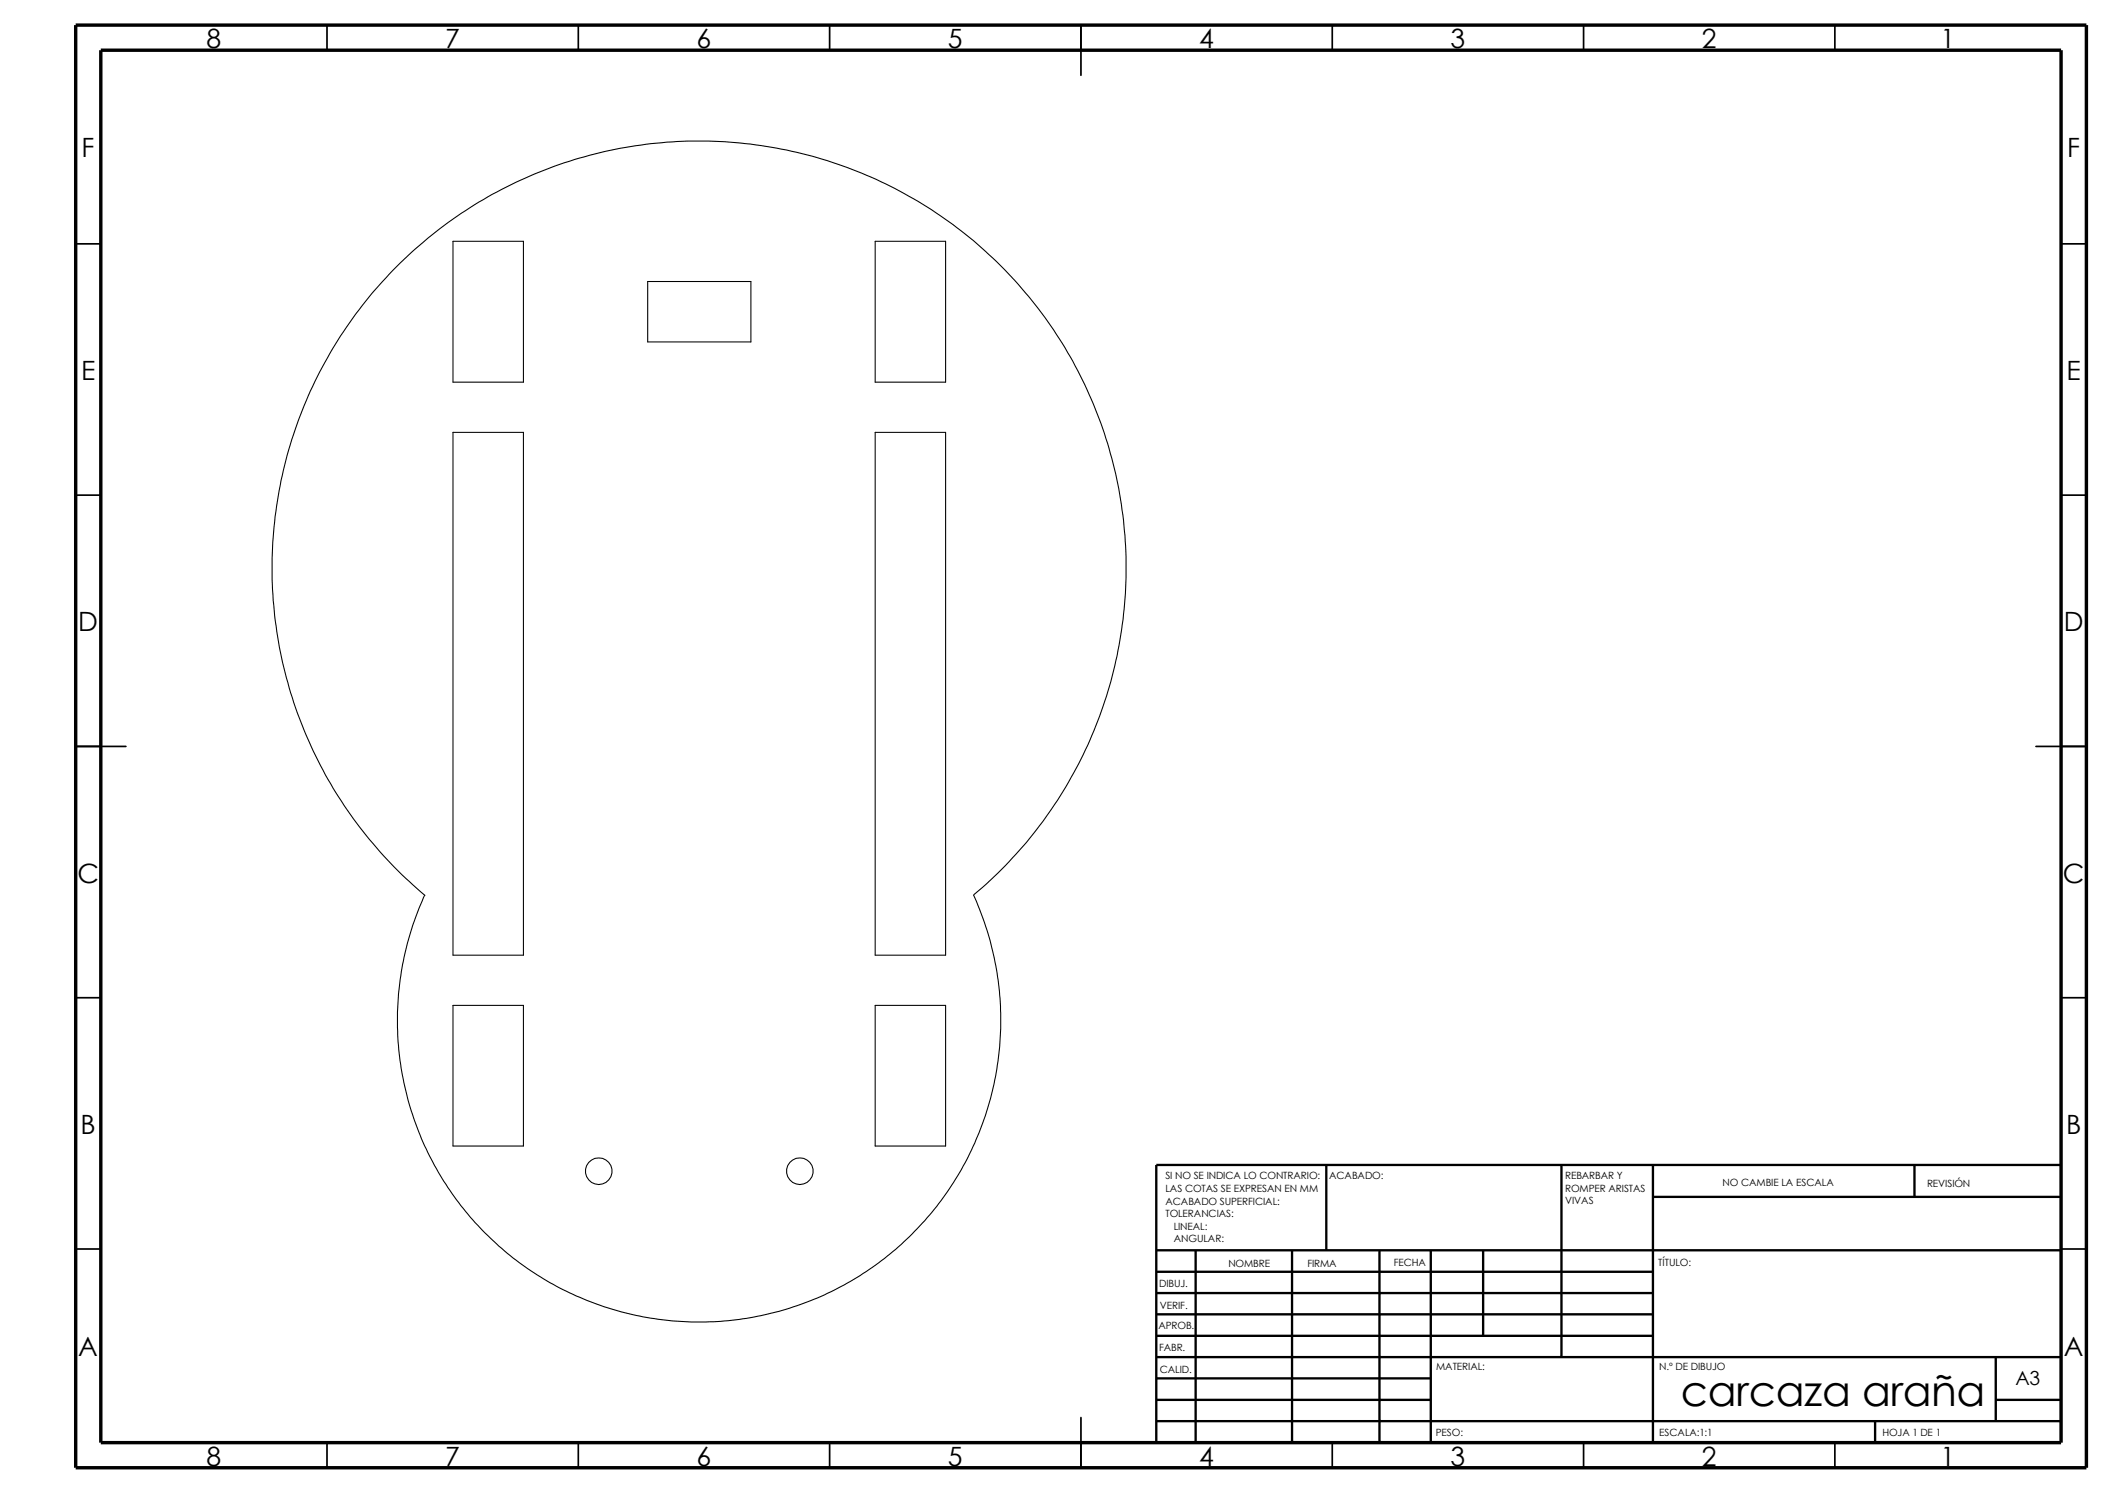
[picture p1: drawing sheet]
<svg xmlns="http://www.w3.org/2000/svg" width="420mm" height="297mm" viewBox="0 0 420 297" stroke-linecap="round" stroke-linejoin="round" font-family="sans-serif">
<g fill="none" stroke="#000" stroke-width=".34">
<path d="M65.1 5v5M115.1 5v5M165 5v5M215 5v10M265 5v5M315 5v5M365 5v5M15.1 48.5h5M410 48.5h5.1M15.1 98.5h5M410 98.5h5.1M15.1 148.5h9.9"/>
<path d="M405 148.5h10.1M15.1 198.5h5M410 198.5h5.1M15.1 248.5h5M410 248.5h5.1M65.1 287v5M115.1 287v5M165 287v5M215 282v10M265 287v5M315 287v5M365 287v5"/>
</g>
<g fill="none" stroke="#000" stroke-width=".47">
<path d="M263.9 231.8v17M310.6 231.8v38.2M328.8 231.8v55.2M328.8 238.1h81.2M380.9 231.8v6.3M410 231.8h-180v55.2M230 253h98.8M230 257.3h98.8M230 248.8h180M237.9 248.8v38.2M257 248.8v38.2M274.4 248.8v38.2"/>
<path d="M284.6 248.8v38.2M295.1 248.8v17M230 270h180M230 274.2h54.6M230 265.8h98.8M230 261.5h98.8M230 278.5h54.6M397 270v12.7M397 278.5h13M230 282.7h180M373 282.7v4.3"/>
</g>
<path d="M15.1 5h400v287h-400zM20.1 10h389.9v277h-389.9z" fill="none" stroke="#000" stroke-width=".68" stroke-linecap="butt"/>
<g fill="none" stroke="#000" stroke-width=".21">
<path d="M90.1 48h14v28h-14zM128.9 56h20.5v12h-20.5zM174.1 48h14v28h-14zM90.1 86h14v104h-14zM174.1 86h14v104h-14zM84.5 178.1a60.3 60.3 0 0 0-5.4 23.3v3a60 60 0 0 0 58.4 58.6h3a60 60 0 0 0 58.6-58.4v-3a60.9 60.9 0 0 0-5.4-23.5M193.7 178.1a84.9 84.9 0 0 0 30.3-63.2v-4.2a85 85 0 0 0-83-82.6h-4.2a85 85 0 0 0-82.7 83v4.2a85 85 0 0 0 30.4 62.8M90.1 200h14v28h-14zM174.1 200h14v28h-14z"/>
<circle cx="119.1" cy="233" r="2.65"/>
<circle cx="159.1" cy="233" r="2.65"/>
</g>
<text font-size="8.4" x="334.4" y="279.7">carcaza araña</text>
<g font-size="5.3">
<text x="41.1" y="9.6">8</text>
<text x="88.6" y="9.6">7</text>
<text x="138.6" y="9.6">6</text>
<text x="188.6" y="9.6">5</text>
<text x="238.6" y="9.6">4</text>
<text x="288.6" y="9.6">3</text>
<text x="338.6" y="9.6">2</text>
<text x="386.1" y="9.6">1</text>
<text x="16.2" y="31.3">F</text>
<text x="411.3" y="31.3">F</text>
<text x="16.1" y="75.6">E</text>
<text x="411.1" y="75.6">E</text>
<text x="15.6" y="125.6">D</text>
<text x="410.6" y="125.6">D</text>
<text x="15.4" y="175.6">C</text>
<text x="410.4" y="175.6">C</text>
<text x="16" y="225.6">B</text>
<text x="411" y="225.6">B</text>
<text x="15.6" y="269.8">A</text>
<text x="410.6" y="269.8">A</text>
<text x="41.1" y="291.6">8</text>
<text x="88.6" y="291.6">7</text>
<text x="138.6" y="291.6">6</text>
<text x="188.6" y="291.6">5</text>
<text x="238.6" y="291.6">4</text>
<text x="288.6" y="291.6">3</text>
<text x="338.6" y="291.6">2</text>
<text x="386.1" y="291.6">1</text>
</g>
<text font-size="3.9" x="400.9" y="275.5">A3</text>
<g font-size="2">
<text x="231.8" y="234.7">SI NO SE INDICA LO CONTRARIO:</text>
<text x="231.8" y="237.2">LAS COTAS SE EXPRESAN EN MM</text>
<text x="231.8" y="239.6">ACABADO SUPERFICIAL:</text>
<text x="264.4" y="234.7">ACABADO:</text>
<text x="311.4" y="239.6">VIVAS</text>
<text x="311.4" y="234.6">REBARBAR Y</text>
<text x="311.4" y="237.1">ROMPER ARISTAS</text>
<text x="342.7" y="236">NO CAMBIE LA ESCALA</text>
<text x="383.4" y="236.2">REVISIÓN</text>
<text x="231.8" y="242.1">TOLERANCIAS:</text>
<text x="233.5" y="244.6">LINEAL:</text>
<text x="233.5" y="247.1">ANGULAR:</text>
<text x="277.3" y="252">FECHA</text>
<text x="329.9" y="252">TÍTULO:</text>
<text x="230.6" y="256.1">DIBUJ.</text>
<text x="244.4" y="252.1">NOMBRE</text>
<text x="260.1" y="252">FIRMA</text>
<text x="230.7" y="260.4">VERIF.</text>
<text x="230.5" y="264.5">APROB.</text>
<text x="230.6" y="268.8">FABR.</text>
<text x="230.7" y="273.2">CALID.</text>
<text x="285.7" y="272.6">MATERIAL:</text>
<text x="330.1" y="272.6">N.º DE DIBUJO</text>
<text x="285.7" y="285.6">PESO:</text>
<text x="330.1" y="285.7">ESCALA:1:1</text>
<text x="374.5" y="285.7">HOJA 1 DE 1</text>
</g>
</svg>
